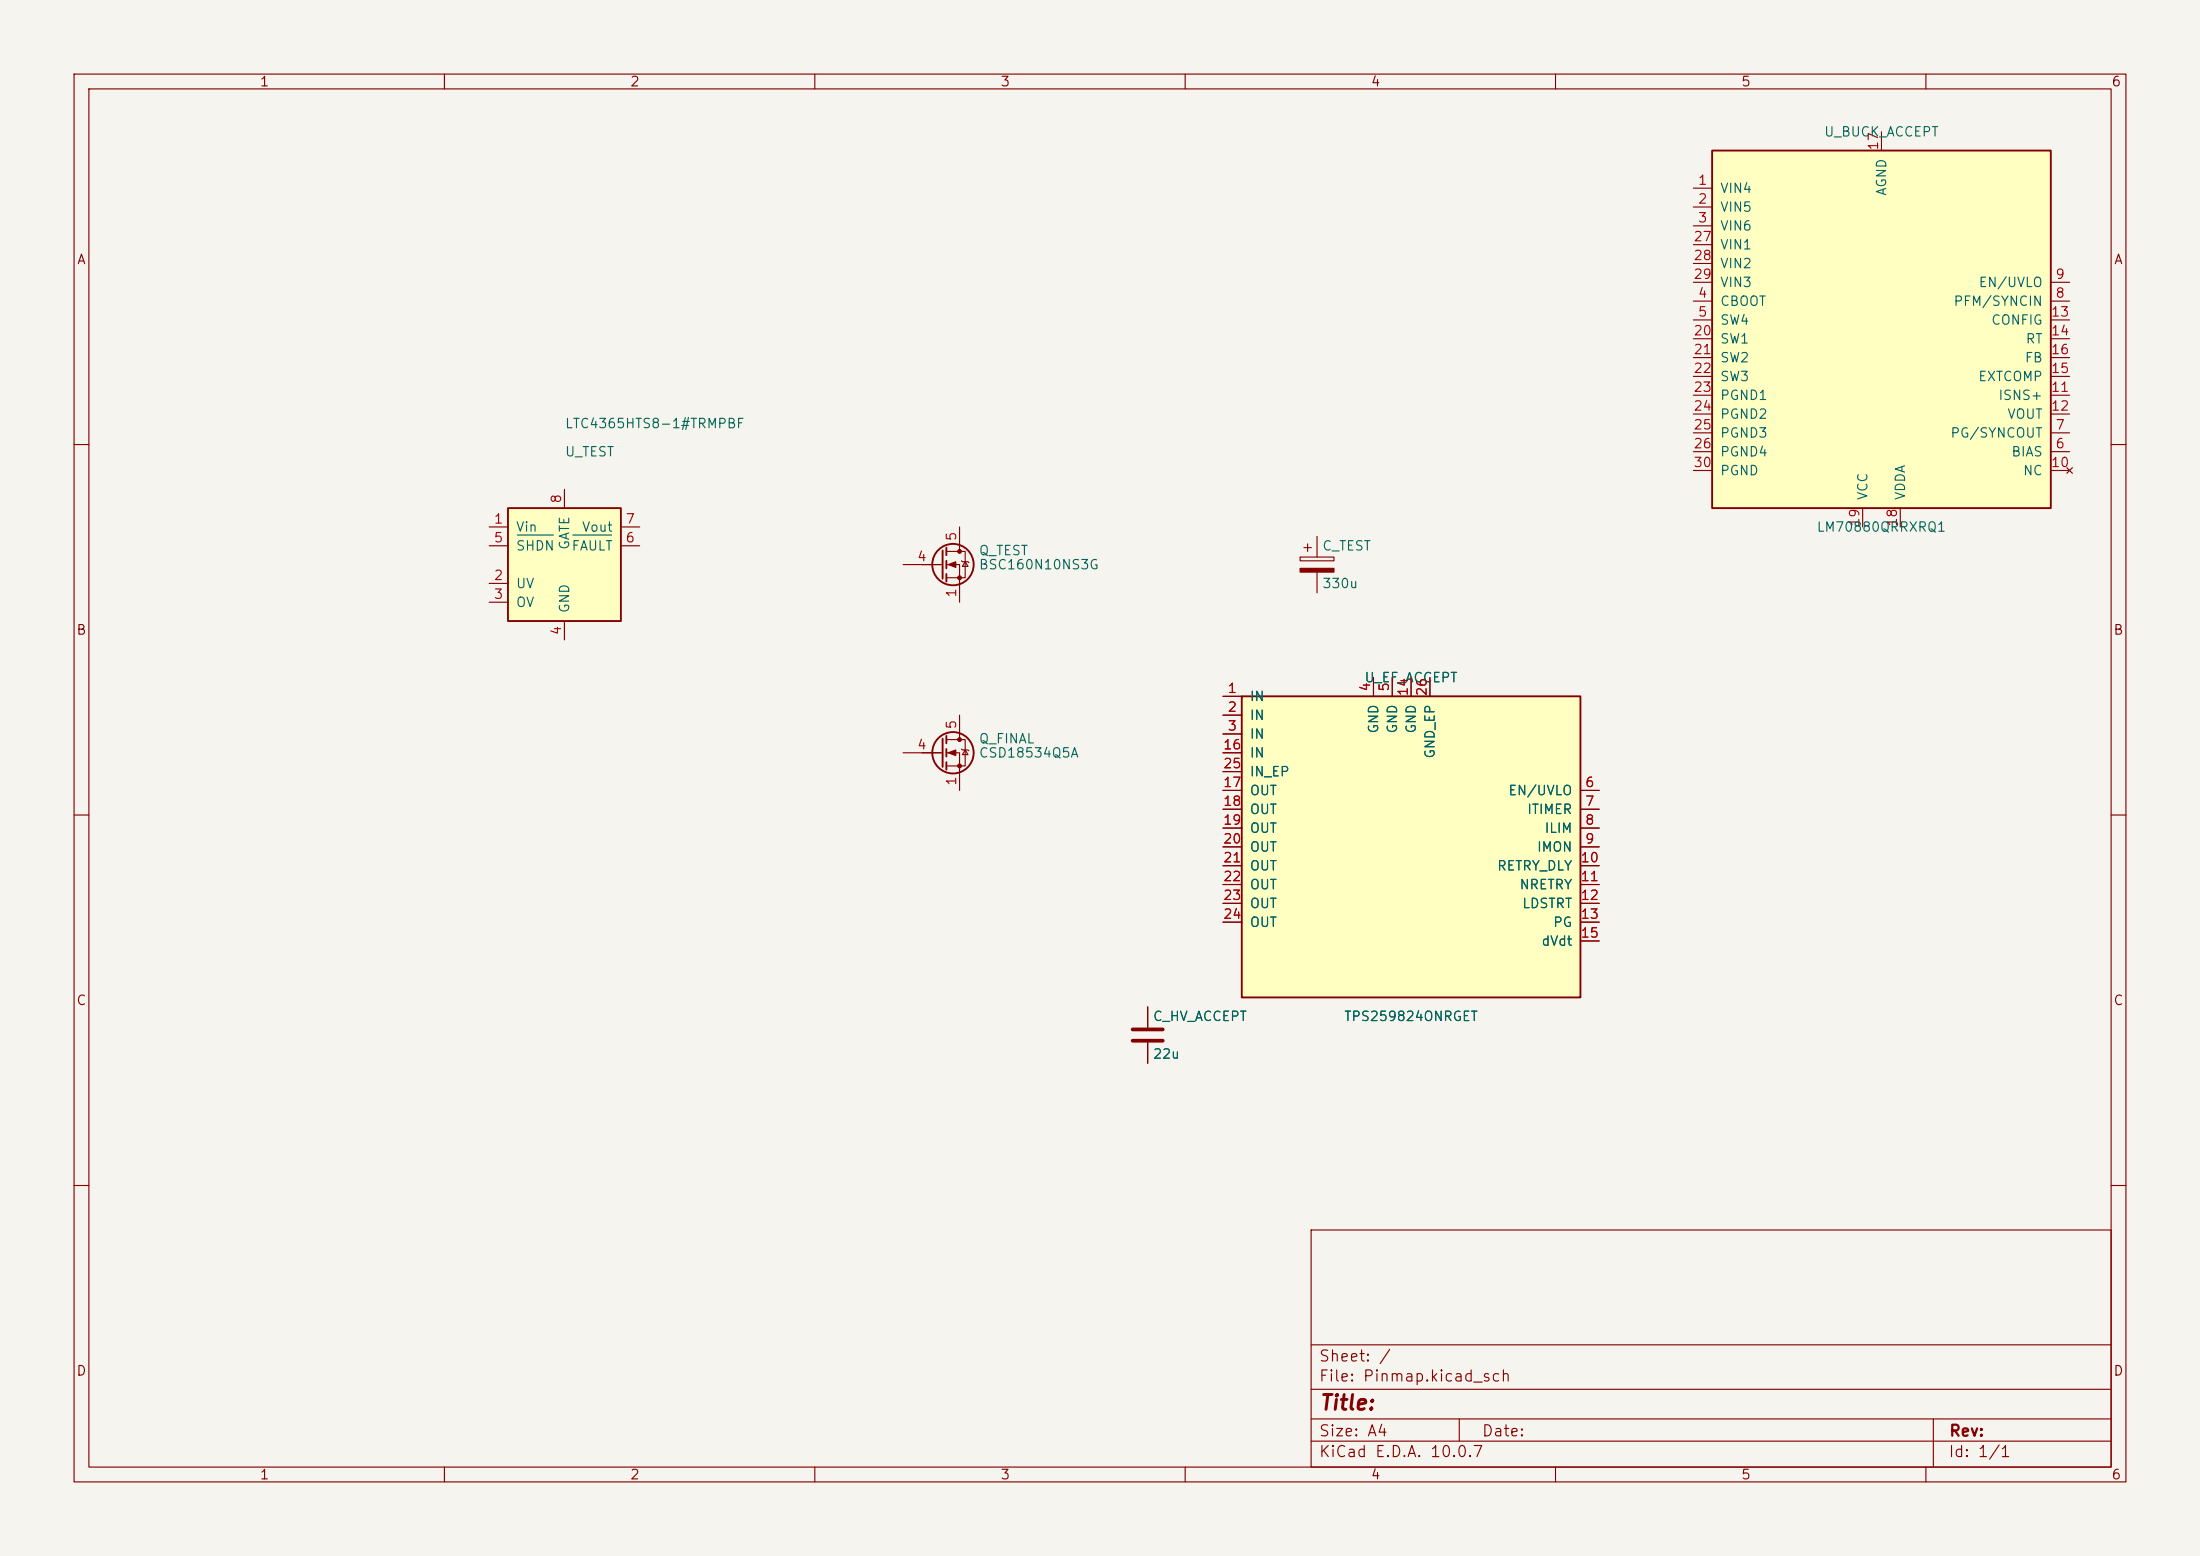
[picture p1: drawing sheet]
<svg xmlns="http://www.w3.org/2000/svg" width="297mm" height="210mm" viewBox="0 0 297 210" stroke-linecap="round" stroke-linejoin="round" font-family="sans-serif">
<path d="M0 0h297v210h-297z" fill="#f5f4ef" stroke="#f5f4ef" stroke-width=".14"/>
<g fill="none" stroke="#840000" stroke-width=".15">
<path d="M10 10h277v190h-277zM12 12h273v186h-273zM60 10v2M110 10v2M160 10v2M210 10v2M260 10v2M10 60h2M175.5 75.2h4.6v.5h-4.6zM176 73.9h1M176.5 73.4v1M177.8 72.4v2.8"/>
<path d="M177.8 77.2v2.8M285 60h2M127.8 99.8h2.5v3.6h-2.5M129.5 96.5v3.3M10 110h2M121.9 101.6h5.4M127.8 101.6h1.7v5.1M129.8 101.1l.1 .1h.8l.1 .1M130.3 101.2l.4 .7h-.8zM285 110h2M10 160h2M177 166h108v32h-108z"/>
<path d="M285 160h2M60 198v2M110 198v2M160 198v2M177 194.5h108M177 191.5h108M177 187.5h108M177 181.5h108M197 191.5v3M210 198v2M260 198v2M261 191.5v6.5"/>
</g>
<g fill="none" stroke="#840000" stroke-width=".25">
<path d="M127.3 99.7v3.8M127.8 99.3v1M127.8 101.1v1M127.8 102.9v1"/>
<circle cx="128.7" cy="101.6" r="2.79"/>
</g>
<g fill="#840000" stroke="#840000" stroke-width=".15">
<path d="M128 101.6l1-.4v.8z"/>
<path d="M175.5 76.7h4.6v.5h-4.6z"/>
<circle cx="129.5" cy="99.8" r=".25"/>
<circle cx="129.5" cy="103.4" r=".25"/>
</g>
<path d="M167.6 94h45.8v40.6h-45.8z" fill="#ffffc2"/>
<path d="M167.6 94h45.8v40.6h-45.8z" fill="none" stroke="#840000" stroke-width=".25"/>
<g fill="none" stroke="#840000" stroke-width=".15">
<path d="M165.1 94h2.5M165.1 96.5h2.5M165.1 99.1h2.5M185.4 91.4v2.6M188 91.4v2.6M190.5 91.4v2.6M193 91.4v2.6M165.1 106.7h2.5M165.1 109.2h2.5M165.1 111.8h2.5M165.1 114.3h2.5M165.1 116.8h2.5"/>
<path d="M165.1 119.4h2.5M165.1 101.6h2.5M165.1 104.1h2.5M213.4 106.7h2.5M213.4 109.2h2.5M213.4 111.8h2.5M213.4 114.3h2.5M213.4 116.8h2.5M213.4 119.4h2.5M165.1 121.9h2.5M165.1 124.5h2.5M213.4 121.9h2.5"/>
<path d="M213.4 124.5h2.5M213.4 127h2.5"/>
</g>
<path d="M231.1 20.3h45.8v48.3h-45.8z" fill="#ffffc2"/>
<path d="M231.1 20.3h45.8v48.3h-45.8z" fill="none" stroke="#840000" stroke-width=".25"/>
<g fill="none" stroke="#840000" stroke-width=".15">
<path d="M254 17.8v2.5M228.6 25.4h2.5M228.6 27.9h2.5M228.6 30.5h2.5M228.6 38.1h2.5M228.6 33h2.5M228.6 35.6h2.5M276.9 38.1h2.5M228.6 40.6h2.5M228.6 43.2h2.5M228.6 58.4h2.5M228.6 53.3h2.5"/>
<path d="M228.6 55.9h2.5M228.6 45.7h2.5M228.6 50.8h2.5M228.6 48.3h2.5M276.9 40.6h2.5M276.9 43.2h2.5M276.9 58.4h2.5M276.9 53.3h2.5M276.9 55.9h2.5M276.9 45.7h2.5M276.9 50.8h2.5M276.9 48.3h2.5"/>
<path d="M228.6 61h2.5M228.6 63.5h2.5M251.5 68.6v2.5M256.5 68.6v2.5M276.9 61h2.5M276.9 63.5h2.5M279 63.1l.8 .8M279.8 63.1l-.8 .8"/>
</g>
<path d="M68.6 68.6h15.2v15.2h-15.2z" fill="#ffffc2"/>
<g fill="none" stroke="#840000" stroke-width=".25">
<path d="M68.6 68.6h15.2v15.2h-15.2zM127.3 74.3v3.8M127.8 73.9v1M127.8 75.7v1M127.8 77.5v1"/>
<circle cx="128.7" cy="76.2" r="2.79"/>
</g>
<g fill="none" stroke="#840000" stroke-width=".15">
<path d="M66 71.1h2.6M66 78.7h2.6M66 73.7h2.6M76.2 66v2.6M83.8 71.1h2.6M83.8 73.7h2.6M121.9 76.2h5.4M127.8 74.4h2.5v3.6h-2.5M127.8 76.2h1.7v5.1M129.5 71.1v3.3M129.8 75.7l.1 .1h.8l.1 .1M130.3 75.8l.4 .7h-.8z"/>
<path d="M66 81.3h2.6M76.2 83.8v2.6M165.1 94h2.5M165.1 96.5h2.5M165.1 99.1h2.5M185.4 91.4v2.6M188 91.4v2.6M190.5 91.4v2.6M193 91.4v2.6M165.1 106.7h2.5M165.1 109.2h2.5M165.1 111.8h2.5"/>
<path d="M165.1 114.3h2.5M165.1 116.8h2.5M165.1 119.4h2.5M165.1 101.6h2.5M165.1 104.1h2.5M213.4 106.7h2.5M213.4 109.2h2.5M213.4 111.8h2.5M213.4 114.3h2.5M213.4 116.8h2.5M213.4 119.4h2.5M154.9 135.9v2.8"/>
<path d="M165.1 121.9h2.5M165.1 124.5h2.5M213.4 121.9h2.5M213.4 124.5h2.5M213.4 127h2.5M154.9 140.7v2.8"/>
</g>
<path d="M69.8 72.2h4.9M77.3 72.2h5.3" fill="none" stroke="#006464" stroke-width=".15"/>
<g fill="#840000" stroke="#840000" stroke-width=".15">
<path d="M128 76.2l1-.4v.8z"/>
<circle cx="129.5" cy="74.4" r=".25"/>
<circle cx="129.5" cy="78" r=".25"/>
</g>
<path d="M152.9 138.9h4.1M152.9 140.5h4.1" fill="none" stroke="#840000" stroke-width=".51"/>
<text font-size="2" fill="#840000" x="178" y="190.8">Title:</text>
<g font-size="1.5" fill="#840000">
<text x="178" y="184.1">Sheet: /</text>
<text x="178" y="186.8">File: Pinmap.kicad_sch</text>
<text x="178" y="197">KiCad E.D.A. 10.0.7</text>
<text x="178" y="194.2">Size: A4</text>
<text x="200" y="194.2">Date:</text>
<text x="263" y="197">Id: 1/1</text>
<text x="263" y="194.2">Rev:</text>
</g>
<g font-size="1.3" fill="#840000">
<text x="35" y="12">1</text>
<text x="85" y="12">2</text>
<text x="135" y="12">3</text>
<text x="185" y="12">4</text>
<text x="235" y="12">5</text>
<text x="285" y="12">6</text>
<text x="10.3" y="36">A</text>
<text x="285.3" y="36">A</text>
<text x="10.2" y="86">B</text>
<text x="285.2" y="86">B</text>
<text x="10.2" y="136">C</text>
<text x="285.2" y="136">C</text>
<text x="10.2" y="186">D</text>
<text x="285.2" y="186">D</text>
<text x="35" y="200">1</text>
<text x="85" y="200">2</text>
<text x="135" y="200">3</text>
<text x="185" y="200">4</text>
<text x="235" y="200">5</text>
<text x="285" y="200">6</text>
</g>
<g font-size="1.3" fill="#006464">
<text x="246.2" y="18.7">U_BUCK_ACCEPT</text>
<text x="232.1" y="26.4">VIN4</text>
<text x="232.1" y="28.9">VIN5</text>
<text x="255" y="26.5" transform="rotate(-90 255 26.5)">AGND</text>
<text x="232.1" y="31.4">VIN6</text>
<text x="232.1" y="34">VIN1</text>
<text x="232.1" y="41.6">CBOOT</text>
<text x="232.1" y="36.5">VIN2</text>
<text x="232.1" y="39.1">VIN3</text>
<text x="263.6" y="41.6">PFM/SYNCIN</text>
<text x="267" y="39.1">EN/UVLO</text>
<text x="232.1" y="44.1">SW4</text>
<text x="232.1" y="46.7">SW1</text>
<text x="268.7" y="44.1">CONFIG</text>
<text x="273.4" y="46.7">RT</text>
<text x="232.1" y="49.2">SW2</text>
<text x="232.1" y="51.8">SW3</text>
<text x="267" y="51.8">EXTCOMP</text>
<text x="273.3" y="49.2">FB</text>
<text x="76.2" y="58.1">LTC4365HTS8-1#TRMPBF</text>
<text x="232.1" y="54.3">PGND1</text>
<text x="232.1" y="56.8">PGND2</text>
<text x="232.1" y="59.4">PGND3</text>
<text x="263.2" y="59.4">PG/SYNCOUT</text>
<text x="269.7" y="54.3">ISNS+</text>
<text x="270.9" y="56.8">VOUT</text>
<text x="76.2" y="61.9">U_TEST</text>
<text x="232.1" y="61.9">PGND4</text>
<text x="232.1" y="64.5">PGND</text>
<text x="271.4" y="61.9">BIAS</text>
<text x="273" y="64.5">NC</text>
<text x="252.4" y="67.6" transform="rotate(-90 252.4 67.6)">VCC</text>
<text x="257.5" y="67.6" transform="rotate(-90 257.5 67.6)">VDDA</text>
<text x="69.6" y="72.1">Vin</text>
<text x="69.6" y="74.6">SHDN</text>
<text x="77.1" y="74.6">FAULT</text>
<text x="77.2" y="74.3" transform="rotate(-90 77.2 74.3)">GATE</text>
<text x="78.5" y="72.1">Vout</text>
<text x="132.1" y="75.3">Q_TEST</text>
<text x="132.1" y="77.2">BSC160N10NS3G</text>
<text x="178.4" y="74.6">C_TEST</text>
<text x="245.2" y="72.1">LM70880QRRXRQ1</text>
<text x="69.6" y="79.7">UV</text>
<text x="69.6" y="82.2">OV</text>
<text x="77.2" y="82.8" transform="rotate(-90 77.2 82.8)">GND</text>
<text x="178.4" y="79.7">330u</text>
<text x="168.6" y="94.9">IN</text>
<text x="184.1" y="92.4">U_EF_ACCEPT</text>
<text x="132.1" y="100.7">Q_FINAL</text>
<text x="168.6" y="97.5">IN</text>
<text x="168.6" y="100">IN</text>
<text x="186.4" y="99.1" transform="rotate(-90 186.4 99.1)">GND</text>
<text x="188.9" y="99.1" transform="rotate(-90 188.9 99.1)">GND</text>
<text x="191.5" y="99.1" transform="rotate(-90 191.5 99.1)">GND</text>
<text x="132.1" y="102.6">CSD18534Q5A</text>
<text x="168.6" y="102.6">IN</text>
<text x="168.6" y="107.6">OUT</text>
<text x="168.6" y="105.1">IN_EP</text>
<text x="194" y="102.5" transform="rotate(-90 194 102.5)">GND_EP</text>
<text x="203.5" y="107.6">EN/UVLO</text>
<text x="168.6" y="110.2">OUT</text>
<text x="168.6" y="112.7">OUT</text>
<text x="206.1" y="110.2">ITIMER</text>
<text x="208.4" y="112.7">ILIM</text>
<text x="168.6" y="115.3">OUT</text>
<text x="168.6" y="117.8">OUT</text>
<text x="202" y="117.8">RETRY_DLY</text>
<text x="207.4" y="115.3">IMON</text>
<text x="168.6" y="120.3">OUT</text>
<text x="168.6" y="122.9">OUT</text>
<text x="168.6" y="125.4">OUT</text>
<text x="205" y="120.3">NRETRY</text>
<text x="205.4" y="122.9">LDSTRT</text>
<text x="209.6" y="125.4">PG</text>
<text x="208" y="128">dVdt</text>
<text x="155.6" y="138.1">C_HV_ACCEPT</text>
<text x="155.6" y="143.2">22u</text>
<text x="181.4" y="138.1">TPS259824ONRGET</text>
</g>
<g font-size="1.3" fill="#a90000">
<text x="253.9" y="20.4" transform="rotate(-90 253.9 20.4)">17</text>
<text x="229.1" y="25.3">1</text>
<text x="229.1" y="27.8">2</text>
<text x="228.5" y="32.9">27</text>
<text x="228.5" y="35.4">28</text>
<text x="229.1" y="30.3">3</text>
<text x="228.5" y="38">29</text>
<text x="229.1" y="40.5">4</text>
<text x="277.4" y="40.5">8</text>
<text x="277.4" y="38">9</text>
<text x="228.5" y="45.6">20</text>
<text x="229.1" y="43">5</text>
<text x="276.8" y="43">13</text>
<text x="276.8" y="45.6">14</text>
<text x="228.5" y="48.1">21</text>
<text x="228.5" y="50.7">22</text>
<text x="228.5" y="53.2">23</text>
<text x="276.8" y="53.2">11</text>
<text x="276.8" y="50.7">15</text>
<text x="276.8" y="48.1">16</text>
<text x="228.5" y="55.7">24</text>
<text x="228.5" y="58.3">25</text>
<text x="276.8" y="55.7">12</text>
<text x="277.4" y="58.3">7</text>
<text x="228.5" y="60.8">26</text>
<text x="228.5" y="63.4">30</text>
<text x="276.8" y="63.4">10</text>
<text x="277.4" y="60.8">6</text>
<text x="66.6" y="71">1</text>
<text x="76.1" y="68" transform="rotate(-90 76.1 68)">8</text>
<text x="84.4" y="71">7</text>
<text x="251.3" y="71.2" transform="rotate(-90 251.3 71.2)">19</text>
<text x="256.4" y="71.2" transform="rotate(-90 256.4 71.2)">18</text>
<text x="66.6" y="73.5">5</text>
<text x="84.4" y="73.5">6</text>
<text x="123.7" y="76.1">4</text>
<text x="129.4" y="73.1" transform="rotate(-90 129.4 73.1)">5</text>
<text x="66.6" y="78.6">2</text>
<text x="66.6" y="81.1">3</text>
<text x="129.4" y="80.7" transform="rotate(-90 129.4 80.7)">1</text>
<text x="76.1" y="85.8" transform="rotate(-90 76.1 85.8)">4</text>
<text x="165.6" y="93.8">1</text>
<text x="185.3" y="93.4" transform="rotate(-90 185.3 93.4)">4</text>
<text x="187.8" y="93.4" transform="rotate(-90 187.8 93.4)">5</text>
<text x="190.4" y="94" transform="rotate(-90 190.4 94)">14</text>
<text x="192.9" y="94" transform="rotate(-90 192.9 94)">26</text>
<text x="123.7" y="101.5">4</text>
<text x="129.4" y="98.5" transform="rotate(-90 129.4 98.5)">5</text>
<text x="165" y="101.5">16</text>
<text x="165.6" y="96.4">2</text>
<text x="165.6" y="98.9">3</text>
<text x="129.4" y="106.1" transform="rotate(-90 129.4 106.1)">1</text>
<text x="165" y="106.5">17</text>
<text x="165" y="104">25</text>
<text x="213.9" y="106.5">6</text>
<text x="165" y="109.1">18</text>
<text x="165" y="111.6">19</text>
<text x="213.9" y="109.1">7</text>
<text x="213.9" y="111.6">8</text>
<text x="165" y="114.2">20</text>
<text x="165" y="116.7">21</text>
<text x="165" y="119.2">22</text>
<text x="213.3" y="116.7">10</text>
<text x="213.3" y="119.2">11</text>
<text x="213.9" y="114.2">9</text>
<text x="165" y="121.8">23</text>
<text x="165" y="124.3">24</text>
<text x="213.3" y="121.8">12</text>
<text x="213.3" y="124.3">13</text>
<text x="213.3" y="126.9">15</text>
</g>
</svg>
